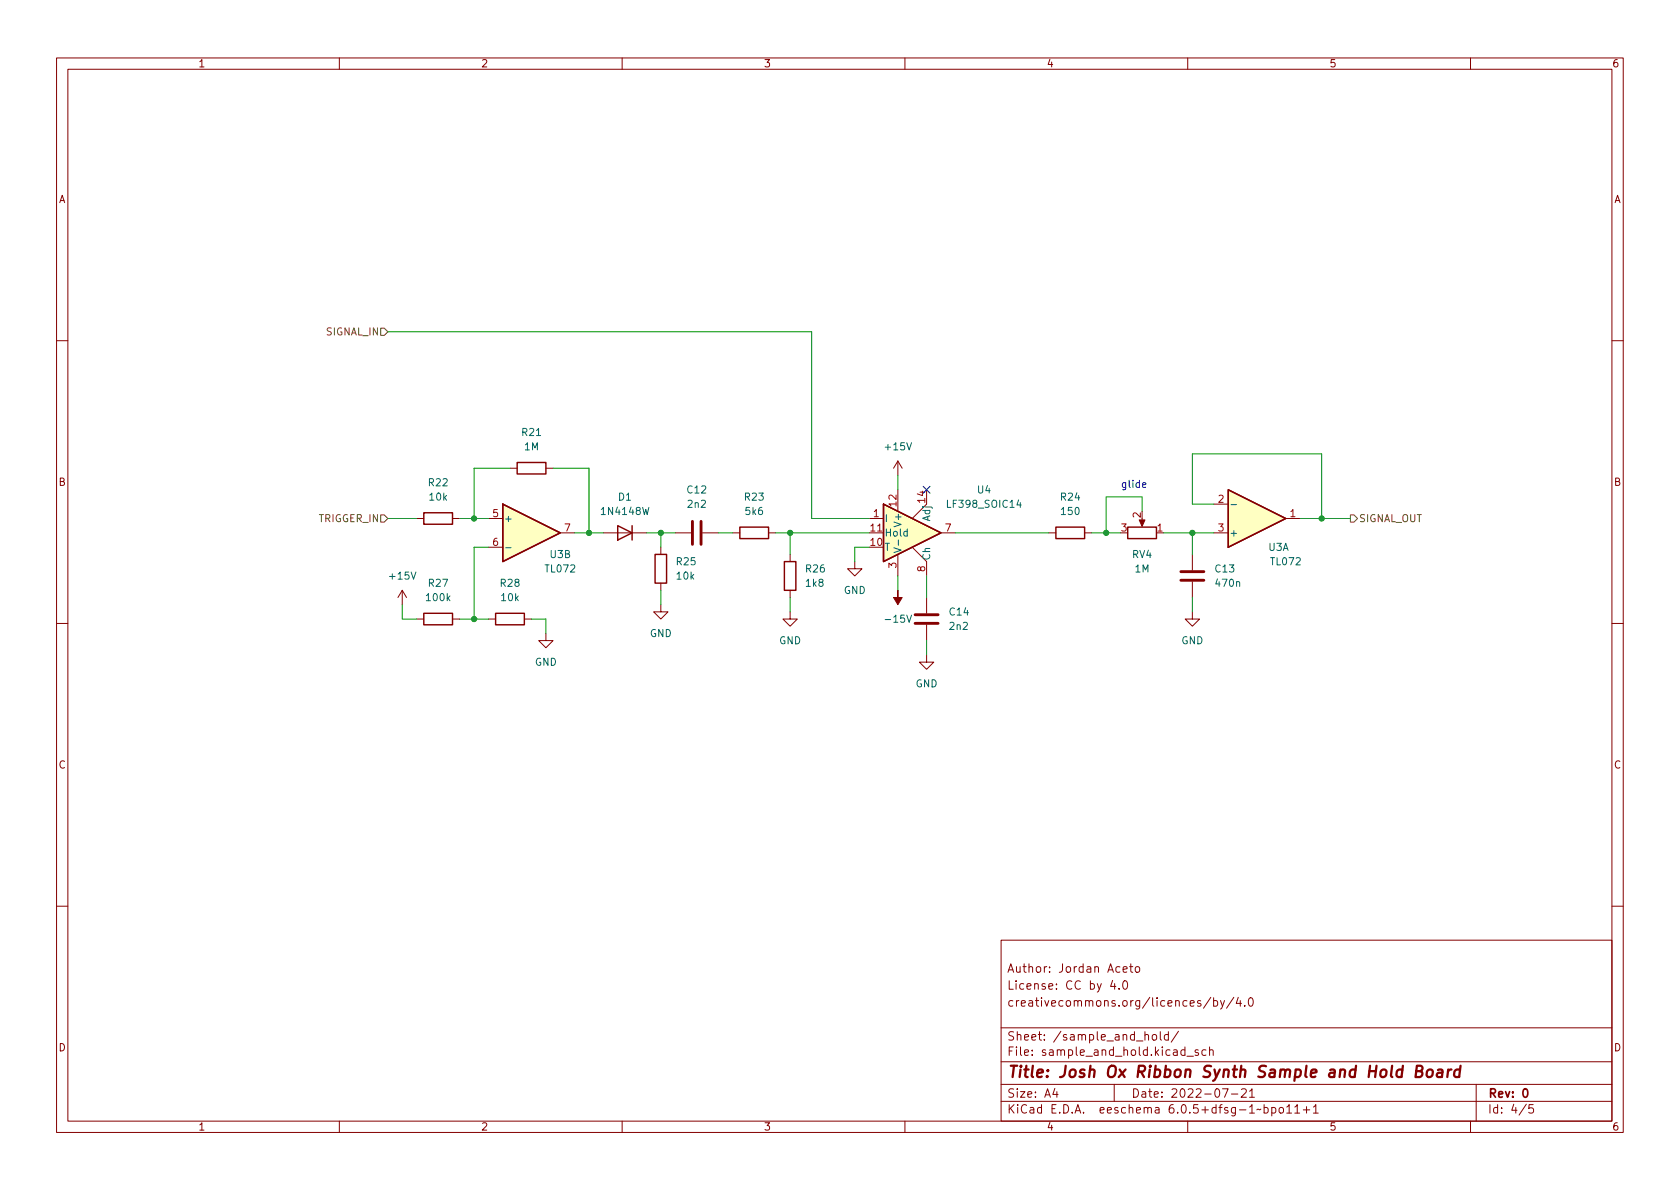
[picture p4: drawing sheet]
<svg xmlns="http://www.w3.org/2000/svg" width="297mm" height="210mm" viewBox="0 0 297 210" stroke-linecap="round" stroke-linejoin="round" font-family="sans-serif">
<g fill="none" stroke="#840000" stroke-width=".18">
<path d="M10 10.2h277v190.1h-277zM12 12.2h273v186.1h-273zM60 10.2v2M110 10.2v2M160 10.2v2M210 10.2v2M260 10.2v2M10 60.2h2M285 60.2h2M73.7 91.7h1.2M80 91.7h1.3M86.4 91.7h2.5"/>
<path d="M86.4 96.8h2.5M90.2 82.8h1.2M96.5 82.8h1.3M99.1 94.2h2.5M106.7 94.2h7.6M116.8 96.8v1.2M119.4 94.2h2.8M124.2 94.2h2.8M129.5 94.2h1.3M135.9 94.2h1.3M139.7 98v1.3M151.1 99.3v1.3h1.3l-1.3 1.2-1.2-1.2h1.2"/>
<path d="M153.7 91.7h2.5M153.7 94.2h2.5M158.7 81.5v2.6M158.7 86.6v3.8M158.7 98v3.8M158.7 81.5l-.7 1.3M158.7 81.5l.8 1.3M161.3 96.8l2.5 2.5v2.5M163.8 89.1l-2.5 2.6M166.4 94.2h2.5M185.4 94.2h1.3M191.8 94.2h1.2"/>
<path d="M201.9 91.7v1M210.8 98v2.8M214.6 89.1h2.6M214.6 94.2h2.6M227.3 91.7h2.6M10 110.2h2M71.1 104.4l-.7 1.3M71.1 104.4v2.5M71.1 104.4l.8 1.3M73.7 109.5h1.2M80 109.5h1.3M86.4 109.5h1.2"/>
<path d="M92.7 109.5h1.3M96.5 112v1.3h1.3l-1.3 1.2-1.3-1.2h1.3M116.8 106.9v1.3h1.3l-1.3 1.3-1.2-1.3h1.2M116.8 103.1v1.3M139.7 108.2v1.3h1.3l-1.3 1.2-1.3-1.2h1.3M139.7 104.4v1.3M163.8 115.8v1.3h1.3l-1.3 1.3-1.2-1.3h1.2M163.8 105.7v2.8M163.8 110.5v2.8M210.8 108.2v1.3h1.3l-1.3 1.2-1.3-1.2h1.3M210.8 102.9v2.8M285 110.2h2"/>
<path d="M10 160.2h2M177 166.3h108v32h-108zM196.7 173.4l-.3 1h.9M197.1 173.9v1M197.9 174.8v.1M198.6 171.4l.7-.1-.1-.3-.4-.1-.2 .2v.8h.6M198.6 173.6l.3-.2a.81 .81 0 0 1 .5 .7 .81 .81 0 0 1-.3 .8h-.1a.81 .81 0 0 1-.4-1.3zM199.7 170.9h.6M199.9 170.4v1.3l.4 .2M200.9 171l.3-.1 .3 .3v.4l-.3 .3h-.3l-.2-.3v-.4zM214.1 176.4l-1.3 1.9M214.6 177l.4-.1 .3 .3v.4l-.2 .3h-.5"/>
<path d="M214.6 176.4v1.5M215.8 176.9l.3 1M216.5 176.9l-.5 1.4-.2 .1M218.1 176.4l-1.2 1.9M218.9 176.4l-.3 1h.9M219.3 176.9v1M220.1 177.8v.1M220.9 176.6l.2-.2a.81 .81 0 0 1 .6 .7 .81 .81 0 0 1-.3 .8h-.2a.81 .81 0 0 1-.3-1.3zM285 160.2h2M60 198.3v2M110 198.3v2M160 198.3v2"/>
<path d="M177 194.8h108M177 191.8h108M177 187.8h108M177 181.8h108M186.5 192.5l-.4 1h1M186.9 193v1M197 191.8v3M202.4 183.1l.2-.2 .4 .1 .1 .9M203.8 183.1l.2-.2 .4 .2 .1 .5-.1 .3h-.4l-.2-.1zM205.1 182.4v1.3l.3 .2M206.6 183l-.5-.1-.2 .3v.4l.1 .3h.6M206.6 182.4v1.5"/>
<path d="M208.4 182.4l-1.3 1.9M209.5 185.7l-.4-.1-.3 .3v.4l.1 .3h.6M209.5 185.1v1.5M209.9 186.8h1.1M210 198.3v2M211.9 185.7l-.4-.1-.2 .2 .1 .3 .5 .1v.4h-.6M213.2 185.7l-.4-.1-.3 .3v.4l.1 .3h.6M213.9 185.8l.2-.2 .3 .1 .1 .9M213.9 185.1v1.5M216.1 192.5h1l-.6 1.5M217.7 193.5h1.2M219.5 192.7l.6-.2 .2 .2 .1 .3-1 1h1"/>
<path d="M220.9 193l.5-.5v1.5M220.9 194h.9M223.5 195.9l.4-.1 .3 .3v.4l-.1 .3h-.6M223.5 195.3v1.5M224.9 195.9l.4-.1 .3 .3v.4l-.2 .3h-.5M224.9 195.8v1.5M226.3 195.9l.3-.1 .3 .3v.4l-.3 .3h-.3l-.2-.3v-.4zM227.5 195.8l.4-.5v1.5M227.5 196.8h.9M228.9 195.8l.5-.5v1.5M228.9 196.8h.9M230.4 196.3h1.2"/>
<path d="M231 195.7v1.1M232.2 195.8l.4-.5v1.5M232.2 196.8h.9M260 198.3v2M261 191.8v6.5M269.9 195.3l-1.3 1.9M271.1 195.3h-.7l-.1 .7 .2-.1 .5 .1 .2 .2-.1 .5-.2 .1-.6-.1"/>
</g>
<path d="M269.4 192.7l.2-.2a.8 .8 0 0 1 .5 .8 .8 .8 0 0 1-.5 .7l-.2-.1-.1-.4z" fill="none" stroke="#840000" stroke-width=".3"/>
<path d="M250.4 189.4l.9-.1a.46 .46 0 0 0 .2-.4 .46 .46 0 0 0-.3-.4h-.7l-.2 2h.7a.53 .53 0 0 0 .5-.5 .53 .53 0 0 0-.4-.6M252.4 189.3a.52 .52 0 0 1 .5-.2 .52 .52 0 0 1 .4 .4v.6a.55 .55 0 0 1-.5 .4 .55 .55 0 0 1-.6-.4zM254.2 189.2l.2-.1 .6 .1-.1 1.3M255 189.6l-.6 .1a.4 .4 0 0 0-.4 .3 .4 .4 0 0 0 .3 .5l.7-.1M256.1 189.1l-.2 1.4M256.6 189.1l-.4 .1-.2 .3M258.1 189.2a.66 .66 0 0 0-.9 .3l-.1 .6 .1 .3 .2 .1 .6-.1M258.2 188.5l-.2 2" fill="none" stroke="#840000" stroke-width=".4"/>
<g fill="#ffffc2" stroke="#ffffc2" stroke-width=".18">
<path d="M217.2 86.6l10.1 5.1-10.1 5.1z"/>
<path d="M88.9 89.1l10.2 5.1-10.2 5.1z"/>
<path d="M156.2 89.1l10.2 5.1-10.2 5.1z"/>
</g>
<g fill="none" stroke="#840000" stroke-width=".25">
<path d="M74.9 90.7h5.1v2h-5.1zM88.9 89.1l10.2 5.1-10.2 5.1zM91.4 81.8h5.1v2h-5.1zM109.2 93l2.6 1.2-2.6 1.3zM111.8 93v2.5M115.8 98h2.1v5.1h-2.1zM130.8 93.2h5.1v2h-5.1zM138.7 99.3h2v5.1h-2zM156.2 89.1l10.2 5.1-10.2 5.1zM186.7 93.2h5.1v2h-5.1zM199.4 93.2h5.1v2h-5.1zM217.2 86.6l10.1 5.1-10.1 5.1z"/>
<path d="M74.9 108.5h5.1v2h-5.1zM87.6 108.5h5.1v2h-5.1z"/>
</g>
<path d="M89.4 96.9h1M158.1 96.9l1.2 .4-1.2 .4M158.8 95.5v.9M217.7 89.2h.9" fill="none" stroke="#006464" stroke-width=".18"/>
<g fill="#840000" stroke="#840000" stroke-width=".18">
<path d="M201.4 91.9h1l-.5 1.2z"/>
<path d="M158.7 104.4v1.3h.8l-.8 1.2-.7-1.2h.7z"/>
</g>
<path d="M122.4 92.2v4.1M124 92.2v4.1M161.8 110.2h4.1M161.8 108.7h4.1M208.8 102.6h4.1M208.8 101.1h4.1" fill="none" stroke="#840000" stroke-width=".51"/>
<path d="M67.3 58h.6l.7 .7-.7 .6h-.6zM67.3 91.1h.6l.7 .6-.7 .6h-.6zM238.8 91.1h.6l.6 .6-.6 .6h-.6z" fill="none" stroke="#725600" stroke-width=".18"/>
<path d="M202 85.8l.6-.1v-.3h-.4l-.2 .1 .1 .6h.5" fill="none" stroke="#0000c2" stroke-width=".18"/>
<g fill="none" stroke="#009600" stroke-width=".18">
<path d="M68.6 58.7h74.9v33h10.2M68.6 91.7h5.1M81.3 91.7h5.1M86.4 96.8h-2.6v12.7M90.2 82.8h-6.4v8.9M97.8 82.8h6.3v11.4M101.6 94.2h5.1M114.3 94.2h5.1M116.8 94.2v2.6M127 94.2h2.5M137.2 94.2h16.5M139.7 94.2v3.8"/>
<path d="M153.7 96.8h-2.6v2.5M158.7 84.1v2.5M168.9 94.2h16.5M193 94.2h5.1M201.9 90.4v-2.5h-6.3v6.3M205.7 94.2h8.9M210.8 94.2v3.8M214.6 89.1h-3.8v-8.8h22.9v11.4M229.9 91.7h8.9M71.1 106.9v2.6h2.6M81.3 109.5h5.1M94 109.5h2.5v2.5"/>
<path d="M116.8 104.4v2.5M139.7 105.7v2.5M158.7 101.8v2.6M163.8 101.8v3.9M163.8 113.3v2.5M210.8 105.7v2.5"/>
</g>
<path d="M163.2 86l1.2 1.2M164.4 86l-1.2 1.2" fill="none" stroke="#000084" stroke-width=".18"/>
<g fill="#009600" stroke="#009600" stroke-width=".18">
<circle cx="83.8" cy="91.7" r=".46"/>
<circle cx="83.8" cy="109.5" r=".46"/>
<circle cx="210.8" cy="94.2" r=".46"/>
<circle cx="233.7" cy="91.7" r=".46"/>
<circle cx="195.6" cy="94.2" r=".46"/>
<circle cx="104.1" cy="94.2" r=".46"/>
<circle cx="139.7" cy="94.2" r=".46"/>
<circle cx="116.8" cy="94.2" r=".46"/>
</g>
<text font-size="2.8" fill="#840000" x="178" y="190.6">Title: Josh Ox Ribbon Synth Sample and Hold Board</text>
<g font-size="2.1" fill="#840000">
<text x="178" y="172">Author: Jordan Aceto</text>
<text x="178" y="178">creativecommons.org/licences/by/4.0</text>
<text x="178" y="175">License: CC by 4.0</text>
<text x="178" y="184">Sheet: /sample_and_hold/</text>
<text x="178" y="186.7">File: sample_and_hold.kicad_sch</text>
<text x="178" y="196.9">KiCad E.D.A. eeschema 6.0.5+dfsg-1~bpo11+1</text>
<text x="178" y="194.1">Size: A4</text>
<text x="200" y="194.1">Date: 2022-07-21</text>
<text x="263" y="194.1">Rev: 0</text>
<text x="263" y="196.9">Id: 4/5</text>
</g>
<g font-size="1.8" fill="#840000">
<text x="35" y="11.9">1</text>
<text x="85" y="11.9">2</text>
<text x="135" y="11.9">3</text>
<text x="185" y="11.9">4</text>
<text x="235" y="11.9">5</text>
<text x="285" y="11.9">6</text>
<text x="10.3" y="35.9">A</text>
<text x="285.3" y="35.9">A</text>
<text x="10.3" y="85.9">B</text>
<text x="285.3" y="85.9">B</text>
<text x="10.3" y="135.9">C</text>
<text x="285.3" y="135.9">C</text>
<text x="10.3" y="185.9">D</text>
<text x="285.3" y="185.9">D</text>
<text x="35" y="199.9">1</text>
<text x="85" y="199.9">2</text>
<text x="135" y="199.9">3</text>
<text x="185" y="199.9">4</text>
<text x="235" y="199.9">5</text>
<text x="285" y="199.9">6</text>
</g>
<g font-size="1.8" fill="#725600">
<text x="57.7" y="59.3">SIGNAL_IN</text>
<text x="56.3" y="92.3">TRIGGER_IN</text>
<text x="240.2" y="92.3">SIGNAL_OUT</text>
</g>
<g font-size="1.8" fill="#006464">
<text x="92.4" y="77.1">R21</text>
<text x="92.8" y="79.6">1M</text>
<text x="156.7" y="79.6">+15V</text>
<text x="75.8" y="86">R22</text>
<text x="76" y="88.5">10k</text>
<text x="109.4" y="88.5">D1</text>
<text x="121.6" y="87.2">C12</text>
<text x="121.7" y="89.8">2n2</text>
<text x="131.7" y="88.5">R23</text>
<text x="167.8" y="89.8">LF398_SOIC14</text>
<text x="172.9" y="87.2">U4</text>
<text x="187.6" y="88.5">R24</text>
<text x="89" y="92.3">+</text>
<text x="106.6" y="91.1">1N4148W</text>
<text x="131.9" y="91.1">5k6</text>
<text x="156.3" y="92.3">I</text>
<text x="156.3" y="94.9">Hold</text>
<text x="159.4" y="92.8" transform="rotate(-90 159.4 92.8)">V+</text>
<text x="164.5" y="92.1" transform="rotate(-90 164.5 92.1)">Adj</text>
<text x="187.8" y="91.1">150</text>
<text x="217.3" y="94.9">+</text>
<text x="96.5" y="101.2">TL072</text>
<text x="97.3" y="98.7">U3B</text>
<text x="119.7" y="99.9">R25</text>
<text x="142.5" y="101.2">R26</text>
<text x="156.3" y="97.4">T</text>
<text x="164.5" y="99.2" transform="rotate(-90 164.5 99.2)">Ch</text>
<text x="200.2" y="98.7">RV4</text>
<text x="200.7" y="101.2">1M</text>
<text x="214.9" y="101.2">C13</text>
<text x="224.3" y="97.4">U3A</text>
<text x="224.8" y="99.9">TL072</text>
<text x="69" y="102.5">+15V</text>
<text x="75.5" y="106.3">100k</text>
<text x="75.8" y="103.8">R27</text>
<text x="88.5" y="103.8">R28</text>
<text x="88.7" y="106.3">10k</text>
<text x="119.7" y="102.5">10k</text>
<text x="142.6" y="103.8">1k8</text>
<text x="149.2" y="105">GND</text>
<text x="215.1" y="103.8">470n</text>
<text x="114.9" y="112.6">GND</text>
<text x="137.7" y="113.9">GND</text>
<text x="156.9" y="110.1">-15V</text>
<text x="167.9" y="108.8">C14</text>
<text x="168" y="111.4">2n2</text>
<text x="208.9" y="113.9">GND</text>
<text x="94.6" y="117.7">GND</text>
<text x="161.9" y="121.5">GND</text>
</g>
<g font-size="1.8" fill="#a90000">
<text x="158.5" y="89.5" transform="rotate(-90 158.5 89.5)">12</text>
<text x="163.6" y="88.9" transform="rotate(-90 163.6 88.9)">14</text>
<text x="215.4" y="88.9">2</text>
<text x="87.1" y="91.4">5</text>
<text x="99.8" y="94">7</text>
<text x="154" y="94">11</text>
<text x="154.4" y="91.4">1</text>
<text x="167.1" y="94">7</text>
<text x="198.3" y="94">3</text>
<text x="201.7" y="91.5" transform="rotate(-90 201.7 91.5)">2</text>
<text x="204.6" y="94">1</text>
<text x="215.4" y="94">3</text>
<text x="228.1" y="91.4">1</text>
<text x="87.1" y="96.5">6</text>
<text x="154" y="96.5">10</text>
<text x="158.5" y="100.4" transform="rotate(-90 158.5 100.4)">3</text>
<text x="163.6" y="101.1" transform="rotate(-90 163.6 101.1)">8</text>
</g>
<text font-size="1.8" fill="#0000c2" x="198.1" y="86.3">glide</text>
</svg>
